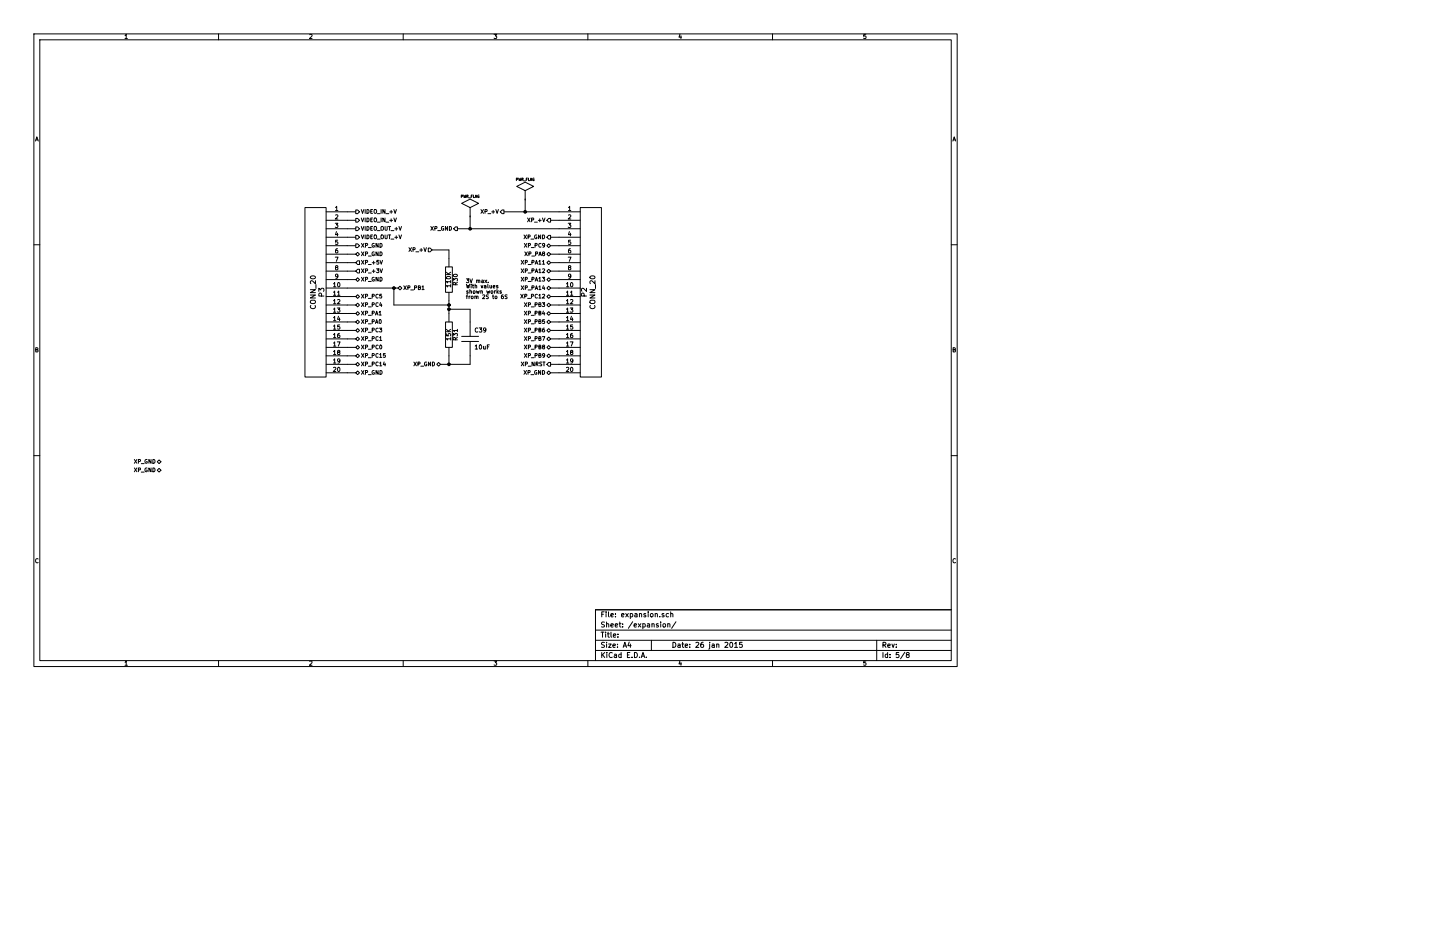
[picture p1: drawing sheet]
EESchema Schematic File Version 2  date Mon 26 Jan 2015 12:32:55 GMT
LIBS:lm358
LIBS:conn_6
LIBS:conn_5
LIBS:conn_3
LIBS:conn_2
LIBS:conn_20
LIBS:si501
LIBS:stm32f405rgt6
LIBS:power
LIBS:device
LIBS:transistors
LIBS:conn
LIBS:linear
LIBS:regul
LIBS:74xx
LIBS:cmos4000
LIBS:adc-dac
LIBS:memory
LIBS:xilinx
LIBS:special
LIBS:microcontrollers
LIBS:dsp
LIBS:microchip
LIBS:analog_switches
LIBS:motorola
LIBS:texas
LIBS:intel
LIBS:audio
LIBS:interface
LIBS:digital-audio
LIBS:philips
LIBS:display
LIBS:cypress
LIBS:siliconi
LIBS:opto
LIBS:atmel
LIBS:contrib
LIBS:valves
LIBS:adg704
LIBS:bd9g101g
LIBS:dac084s085
LIBS:fms6141
LIBS:ld39015mxxr
LIBS:mcp6562
LIBS:opa830
LIBS:si8642
LIBS:tlv3501
LIBS:74lvc1g86
EELAYER 25  0
EELAYER END
$Descr A4 11700 8267
encoding utf-8
Sheet 5 8
Title ""
Date "26 jan 2015"
Rev ""
Comp ""
Comment1 ""
Comment2 ""
Comment3 ""
Comment4 ""
$EndDescr
Text Notes 5500 3350 0    45   ~ 0
3V max. \nWith values \nshown works \nfrom 2S to 6S\n
Connection ~ 4650 3400
Wire Wire Line
	4650 3400 4650 3600
Connection ~ 5300 3600
Wire Wire Line
	4650 3600 5300 3600
Connection ~ 5300 3650
Wire Wire Line
	5550 3800 5550 3650
Wire Wire Line
	5550 3650 5300 3650
Wire Wire Line
	5300 3050 5300 2950
Wire Wire Line
	5300 2950 5100 2950
Wire Wire Line
	6500 4400 6600 4400
Wire Wire Line
	6500 4200 6600 4200
Wire Wire Line
	6500 4000 6600 4000
Wire Wire Line
	6500 3800 6600 3800
Wire Wire Line
	6500 3600 6600 3600
Wire Wire Line
	6500 3400 6600 3400
Wire Wire Line
	6500 3200 6600 3200
Wire Wire Line
	6500 3000 6600 3000
Wire Wire Line
	6500 2800 6600 2800
Wire Wire Line
	4100 4300 4200 4300
Wire Wire Line
	4100 4100 4200 4100
Wire Wire Line
	4100 3900 4200 3900
Wire Wire Line
	4100 3700 4200 3700
Wire Wire Line
	4100 3500 4200 3500
Wire Wire Line
	4100 3300 4200 3300
Wire Wire Line
	4100 3100 4200 3100
Connection ~ 5550 2700
Wire Wire Line
	5550 2550 5550 2700
Wire Wire Line
	4100 2800 4200 2800
Wire Wire Line
	4100 2600 4200 2600
Wire Wire Line
	5950 2500 6600 2500
Wire Wire Line
	6600 2700 5400 2700
Wire Wire Line
	4100 2900 4200 2900
Wire Wire Line
	6600 2600 6500 2600
Wire Wire Line
	4100 2500 4200 2500
Wire Wire Line
	4100 2700 4200 2700
Wire Wire Line
	6200 2350 6200 2500
Connection ~ 6200 2500
Wire Wire Line
	4100 3000 4200 3000
Wire Wire Line
	4100 3200 4200 3200
Wire Wire Line
	4100 3400 4700 3400
Wire Wire Line
	4100 3600 4200 3600
Wire Wire Line
	4100 3800 4200 3800
Wire Wire Line
	4100 4000 4200 4000
Wire Wire Line
	4100 4200 4200 4200
Wire Wire Line
	4100 4400 4200 4400
Wire Wire Line
	6500 2900 6600 2900
Wire Wire Line
	6500 3100 6600 3100
Wire Wire Line
	6500 3300 6600 3300
Wire Wire Line
	6500 3500 6600 3500
Wire Wire Line
	6500 3700 6600 3700
Wire Wire Line
	6500 3900 6600 3900
Wire Wire Line
	6500 4100 6600 4100
Wire Wire Line
	6500 4300 6600 4300
Wire Wire Line
	5300 3700 5300 3550
Wire Wire Line
	5300 4200 5300 4300
Wire Wire Line
	5200 4300 5550 4300
Wire Wire Line
	5550 4300 5550 4200
Connection ~ 5300 4300
$Comp
L C C39
U 1 1
P 5550 4000
F 0 "C39" H 5600 4100 50  0000 L CNN
F 1 "10uF" H 5600 3900 50  0000 L CNN
	1    5550 4000
	1    0    0    -1  
$EndComp
Text HLabel 5100 2950 0    45   Input ~ 0
XP_+V
Text HLabel 5200 4300 0    45   BiDi ~ 0
XP_GND
$Comp
L R R31
U 1 1
P 5300 3950
F 0 "R31" V 5380 3950 50  0000 C CNN
F 1 "15K" V 5300 3950 50  0000 C CNN
	1    5300 3950
	1    0    0    -1  
$EndComp
$Comp
L R R30
U 1 1
P 5300 3300
F 0 "R30" V 5380 3300 50  0000 C CNN
F 1 "110K" V 5300 3300 50  0000 C CNN
	1    5300 3300
	1    0    0    -1  
$EndComp
Text HLabel 6500 4400 0    45   BiDi ~ 0
XP_GND
Text HLabel 6500 2800 0    45   Output ~ 0
XP_GND
$Comp
L PWR_FLAG #FLG03
U 1 1
P 5550 2550
F 0 "#FLG03" H 5550 2820 30  0001 C CNN
F 1 "PWR_FLAG" H 5550 2780 30  0000 C CNN
	1    5550 2550
	1    0    0    -1  
$EndComp
Text HLabel 6500 2600 0    45   Output ~ 0
XP_+V
$Comp
L PWR_FLAG #FLG04
U 1 1
P 6200 2350
F 0 "#FLG04" H 6200 2620 30  0001 C CNN
F 1 "PWR_FLAG" H 6200 2580 30  0000 C CNN
	1    6200 2350
	1    0    0    -1  
$EndComp
Text HLabel 6500 4200 0    45   BiDi ~ 0
XP_PB9
Text HLabel 4200 2800 2    45   Output ~ 0
VIDEO_OUT_+V
Text HLabel 4200 2600 2    45   Output ~ 0
VIDEO_IN_+V
Text HLabel 4200 2700 2    45   Output ~ 0
VIDEO_OUT_+V
Text HLabel 4200 2500 2    45   Output ~ 0
VIDEO_IN_+V
Text HLabel 5400 2700 0    45   Output ~ 0
XP_GND
Text HLabel 4200 2900 2    45   Output ~ 0
XP_GND
$Comp
L CONN_20 P3
U 1 1
P 3750 3450
F 0 "P3" V 3700 3450 60  0000 C CNN
F 1 "CONN_20" V 3800 3450 60  0000 C CNN
	1    3750 3450
	-1   0    0    -1  
$EndComp
$Comp
L CONN_20 P2
U 1 1
P 6950 3450
F 0 "P2" V 6900 3450 60  0000 C CNN
F 1 "CONN_20" V 7000 3450 60  0000 C CNN
	1    6950 3450
	1    0    0    -1  
$EndComp
Text HLabel 1900 5550 0    45   BiDi ~ 0
XP_GND
Text HLabel 5950 2500 0    45   Output ~ 0
XP_+V
Text HLabel 4200 3200 2    45   Input ~ 0
XP_+3V
Text HLabel 6500 4300 0    45   Output ~ 0
XP_NRST
Text HLabel 1900 5450 0    45   BiDi ~ 0
XP_GND
Text HLabel 6500 4100 0    45   BiDi ~ 0
XP_PB8
Text HLabel 6500 4000 0    45   BiDi ~ 0
XP_PB7
Text HLabel 6500 3800 0    45   BiDi ~ 0
XP_PB5
Text HLabel 6500 3700 0    45   BiDi ~ 0
XP_PB4
Text HLabel 6500 3600 0    45   BiDi ~ 0
XP_PB3
Text HLabel 6500 3500 0    45   BiDi ~ 0
XP_PC12
Text HLabel 6500 3400 0    45   BiDi ~ 0
XP_PA14
Text HLabel 6500 3300 0    45   BiDi ~ 0
XP_PA13
Text HLabel 6500 3900 0    45   BiDi ~ 0
XP_PB6
Text HLabel 6500 3200 0    45   BiDi ~ 0
XP_PA12
Text HLabel 6500 3100 0    45   BiDi ~ 0
XP_PA11
Text HLabel 6500 3000 0    45   BiDi ~ 0
XP_PA8
Text HLabel 6500 2900 0    45   BiDi ~ 0
XP_PC9
Text HLabel 4200 4300 2    45   BiDi ~ 0
XP_PC14
Text HLabel 4200 4200 2    45   BiDi ~ 0
XP_PC15
Text HLabel 4200 4100 2    45   BiDi ~ 0
XP_PC0
Text HLabel 4200 4000 2    45   BiDi ~ 0
XP_PC1
Text HLabel 4200 3900 2    45   BiDi ~ 0
XP_PC3
Text HLabel 4200 3800 2    45   BiDi ~ 0
XP_PA0
Text HLabel 4200 3700 2    45   BiDi ~ 0
XP_PA1
Text HLabel 4200 3600 2    45   BiDi ~ 0
XP_PC4
Text HLabel 4200 3500 2    45   BiDi ~ 0
XP_PC5
Text HLabel 4700 3400 2    45   BiDi ~ 0
XP_PB1
Text HLabel 4200 3300 2    45   BiDi ~ 0
XP_GND
Text HLabel 4200 3100 2    45   Input ~ 0
XP_+5V
Text HLabel 4200 4400 2    45   BiDi ~ 0
XP_GND
Text HLabel 4200 3000 2    45   BiDi ~ 0
XP_GND
$EndSCHEMATC
